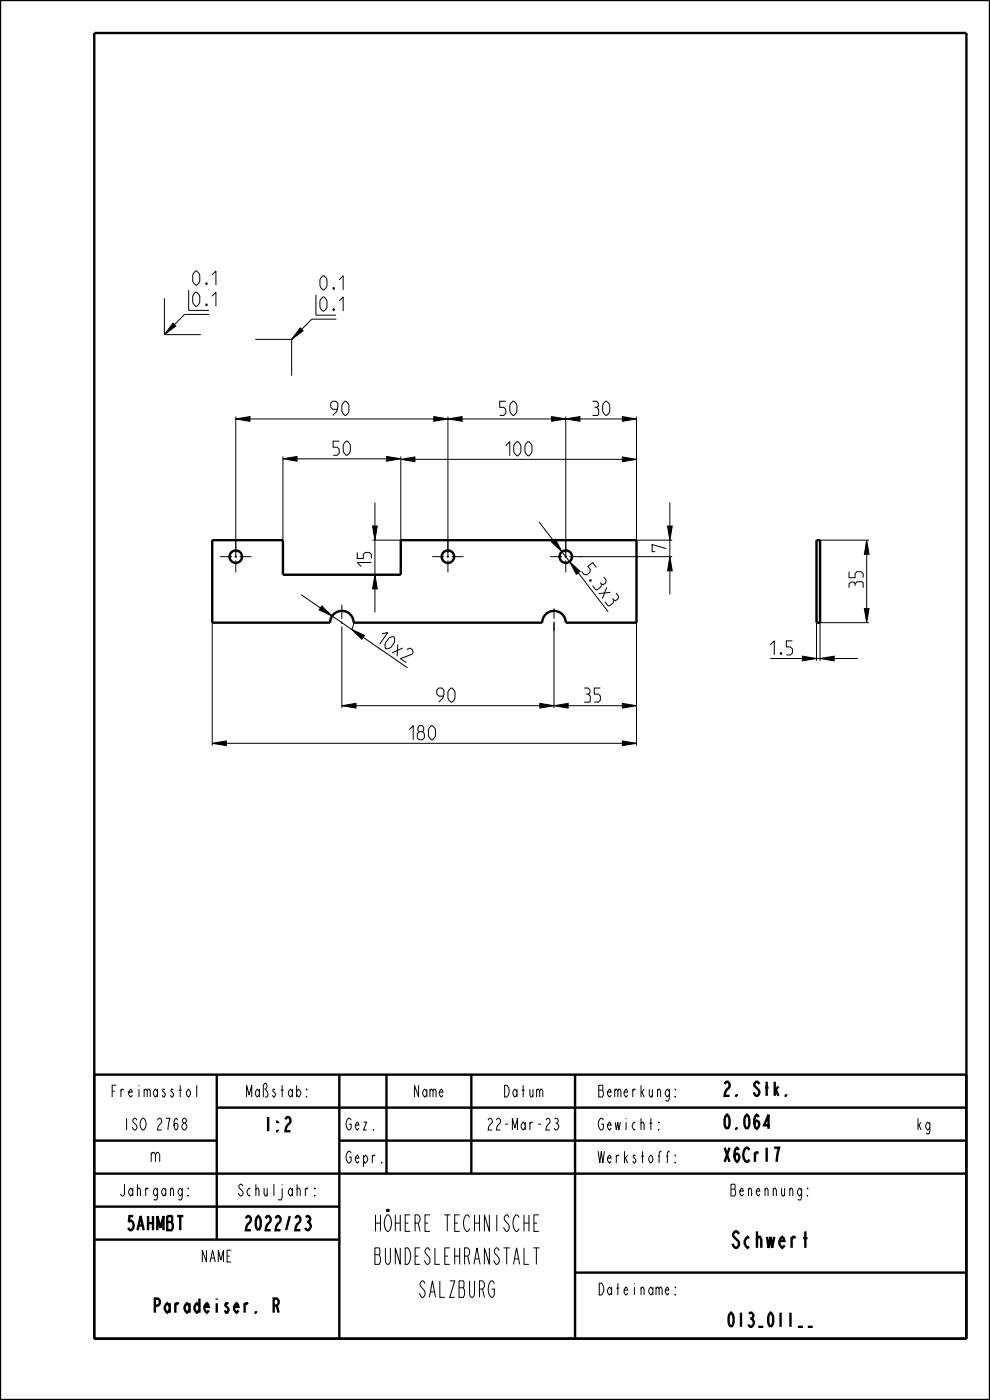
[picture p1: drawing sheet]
<svg xmlns="http://www.w3.org/2000/svg" width="210mm" height="297mm" viewBox="0 0 210 297" stroke-linecap="round" stroke-linejoin="round" font-family="sans-serif">
<g fill="#000">
<path d="M36.7 68.6l.6 .6-2.4 1.8zM63.7 69.6l.6 .6-2.4 1.8zM50 88.9l3-.5v1zM60 97.3l3-.5v1zM82 96.8l3 .5-3 .5zM85 97.4l3-.5v1zM92 88.4l3 .5-3 .5zM95 88.9l3-.5v1zM120 88.9l3-.5v1zM117 88.4l3 .5-3 .5zM132 88.4l3 .5-3 .5zM132 96.9l3 .5-3 .5z"/>
<path d="M79 111.6h1l-.5 3zM117 115l.8-.6 1.4 2.6zM120.8 119.1l2.2 2.1-.7 .6zM142.1 118.1l.5 3h-1zM141.6 111.6h1l-.5 3zM183.8 114.6l.5 3h-1zM68.3 128.6l2.2 2.1-2.8-1.3zM74.6 133.5l2.7 1.3-.5 .8zM79.5 121.9l.5 3h-1zM170.2 139.2l3 .5-3 .5zM173.9 139.7l3-.5v1zM183.3 129.1h1l-.5 3z"/>
<path d="M45 157.7l3-.5v1zM72.5 149.7l3-.5v1zM117.5 149.7l3-.5v1zM114.5 149.2l3 .5-3 .5zM132 157.2l3 .5-3 .5zM132 149.2l3 .5-3 .5z"/>
</g>
<g fill="none" stroke="#000" stroke-width=".21">
<path d="M34.9 63.3v7.7M34.9 71h7.7M36.7 68.6l.6 .6-2.4 1.8zM44.4 66.7h-5.2l-4.3 4.3M54.1 72h7.8M61.9 72v7.7M63.7 69.6l.6 .6-2.4 1.8zM71.4 67.7h-5.3l-4.2 4.3M50 88.9l3-.5v1zM50 88.4v29.7M50 88.9h70M60 97.3l3-.5v1z"/>
<path d="M60 96.8v17.8M63 97.3h19M82 96.8l3 .5-3 .5zM85 97.4l3-.5v1zM85 96.8v17.8h-6M88 97.4h44M92 88.4l3 .5-3 .5zM95 88.9l3-.5v1zM95 88.4v29.7M117 88.4l3 .5-3 .5zM120 88.9l3-.5v1zM120 88.4v29.7"/>
<path d="M123 88.9h9M132 88.4l3 .5-3 .5zM132 96.9l3 .5-3 .5zM135 88.4v26.2h7.6M79 111.6h1l-.5 3zM79.5 106.6v5M79.5 114.6v7.3M114.3 110.7l3.1 4M117 115l.8-.6 1.4 2.6zM118.7 118.1l.1-.6 .4-.5 1.6 2.1M120.8 119.1l2.2 2.1-.7 .6zM123 118.1h19.6"/>
<path d="M141.6 111.6h1l-.5 3zM142.1 118.1l.5 3h-1zM142.1 106.6v5M142.1 114.6v3.5M173.9 114.6h10.4M183.8 114.6l.5 3h-1zM183.8 117.6v11.5M45 132.1v26.1M63.9 126.2l4.1 2.8M68.3 128.6l2.2 2.1-2.8-1.3zM70.5 130.7l4.1 2.8 .3-.7 .1-.7M72.5 134.9v15.3"/>
<path d="M74.6 133.5l2.7 1.3-.5 .8zM77 135.2l9.5 6.5M79.5 121.9l.5 3h-1zM79.5 124.9v5M117.5 132.1v18.1M122.7 121.5l6.3 8.3M135 132.1v26.1M142.1 121.1v5M163.4 139.7h6.8M170.2 139.2l3 .5-3 .5zM173.2 139.7h.7M173.2 132.1v8.1"/>
<path d="M173.9 139.7l3-.5v1zM176.9 139.7h5M183.3 129.1h1l-.5 3zM184.3 132.1h-10.4v8.1M45 157.7l3-.5v1zM48 157.7h84M72.5 149.7l3-.5v1zM72.5 149.7h45M114.5 149.2l3 .5-3 .5zM117.5 149.7l3-.5v1zM120.5 149.7h11.5M132 157.2l3 .5-3 .5z"/>
<path d="M132 149.2l3 .5-3 .5z"/>
</g>
<g fill="none" stroke="#000" stroke-width=".51">
<path d="M0 0h210v297h-210zM20 7h185v277h-185zM45 114.6h15v7.3h25v-7.3h50v17.5h-15a2.5 2.5 0 0 0-2.5-2.5 2.5 2.5 0 0 0-2.5 2.5h-40a2.5 2.5 0 0 0-2.5-2.5 2.5 2.5 0 0 0-2.5 2.5h-25zM173.2 114.6h.7v17.5h-.7zM20 228h185v56M46 235h159M46 228v35M72 228v56M82 228v21M100 228v21M122 228v56M20 242h26"/>
<path d="M20 249h185M20 256h52M72 242h133M20 263h52M122 270h83"/>
</g>
<!-- layer: A_ACHSEN -->
<g fill="none" stroke="#000" stroke-width=".21">
<path d="M46.7 118.1h2.5M49.7 118.1h.6M50 114.8v2.5M50 117.8v.6M50 118.9v2.5M50.8 118.1h2.5M91.7 118.1h2.5M94.7 118.1h.6M95 114.8v2.5M95 117.8v.6M95 118.9v2.5M95.8 118.1h2.5"/>
<path d="M116.7 118.1h2.5M119.7 118.1h.6M120 114.8v2.5M120 117.8v.6M120 118.9v2.5M120.8 118.1h2.5M72.5 128.3v3M72.5 131.8v.6M72.5 132.9v2M117.5 129.1v2.2M117.5 131.8v2.1"/>
</g>
<g fill="none" stroke="#000" stroke-width=".51">
<circle cx="50" cy="118.1" r="1.33"/>
<circle cx="95" cy="118.1" r="1.33"/>
<circle cx="120" cy="118.1" r="1.33"/>
</g>
<g font-size="4.6">
<text x="77.1" y="261.2">HÖHERE TECHNISCHE</text>
<text x="77.1" y="268.2">BUNDESLEHRANSTALT</text>
<text x="153.9" y="264.7">Schwert</text>
<text x="87.6" y="275.2">SALZBURG</text>
</g>
<g font-size="3.9">
<text x="40.9" y="60.5">0.1</text>
<text x="40.9" y="65">0.1</text>
<text x="67.9" y="61.5">0.1</text>
<text x="67.9" y="66">0.1</text>
<text x="70.2" y="88.1">90</text>
<text x="106" y="88.1">50</text>
<text x="125.7" y="88.1">30</text>
<text x="70.7" y="96.6">50</text>
<text x="107.3" y="96.7">100</text>
<text x="141.3" y="117" transform="rotate(-90 141.3 117)">7</text>
<text x="78.8" y="120.2" transform="rotate(-90 78.8 120.2)">15</text>
<text x="123.3" y="121.2" transform="rotate(52 123.3 121.2)">5.3x3</text>
<text x="183.1" y="124.7" transform="rotate(-90 183.1 124.7)">35</text>
<text x="79.8" y="136.2" transform="rotate(34 79.8 136.2)">10x2</text>
<text x="163.4" y="138.9">1.5</text>
<text x="92.7" y="149">90</text>
<text x="123.9" y="149">35</text>
<text x="86.8" y="156.9">180</text>
<text x="153.2" y="232.5">2. Stk.</text>
<text x="55.5" y="240">1:2</text>
<text x="153.2" y="239.5">0.064</text>
<text x="31.6" y="246.5">m</text>
<text x="153.2" y="246.5">X6Cr17</text>
<text x="26" y="261">5AHMBT</text>
<text x="50.8" y="261">2022/23</text>
<text x="30.8" y="278.5">Paradeiser. R</text>
<text x="152.9" y="281.5">013_011__</text>
</g>
<g font-size="3.3">
<text x="22.3" y="232.7">Freimasstol</text>
<text x="51.2" y="232.7">Maßstab:</text>
<text x="87.1" y="232.7">Name</text>
<text x="106.1" y="232.7">Datum</text>
<text x="127.1" y="232.7">Bemerkung:</text>
<text x="25.2" y="239.7">ISO 2768</text>
<text x="73.2" y="239.7">Gez.</text>
<text x="102.2" y="239.7">22-Mar-23</text>
<text x="127.1" y="239.7">Gewicht:</text>
<text x="194.2" y="239.7">kg</text>
<text x="73.2" y="246.7">Gepr.</text>
<text x="127.1" y="246.7">Werkstoff:</text>
<text x="24.2" y="253.7">Jahrgang:</text>
<text x="49.2" y="253.7">Schuljahr:</text>
<text x="153.7" y="253.7">Benennung:</text>
<text x="42.1" y="267.7">NAME</text>
<text x="127.1" y="274.7">Dateiname:</text>
</g>
</svg>
